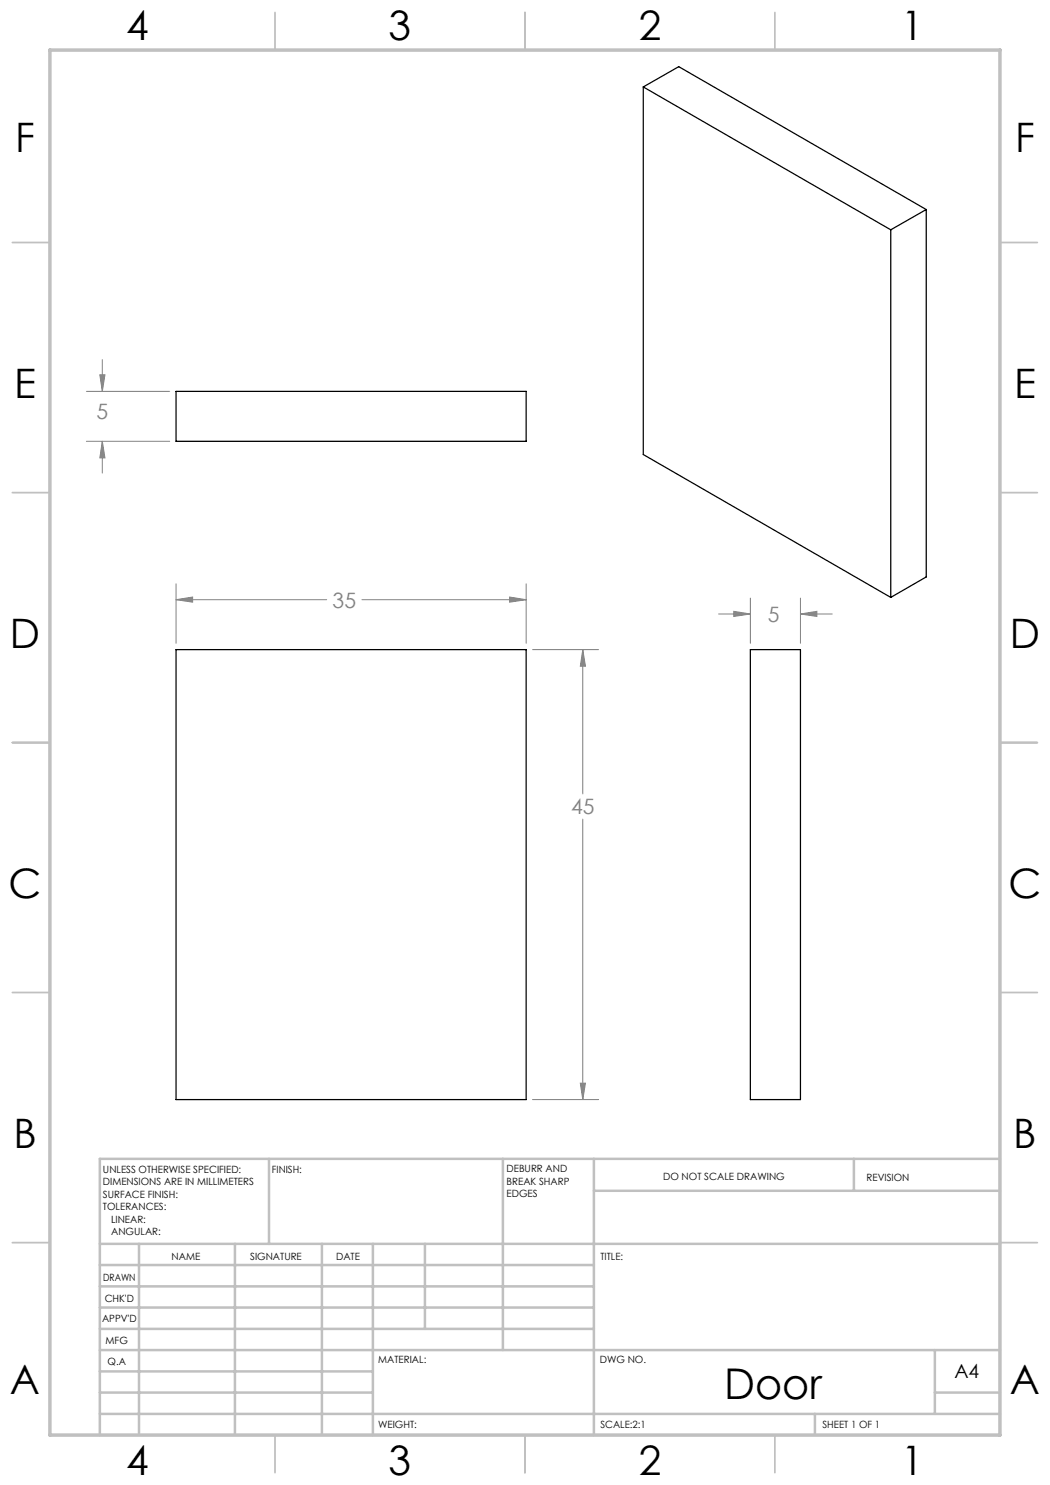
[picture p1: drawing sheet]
<svg xmlns="http://www.w3.org/2000/svg" width="210mm" height="297mm" viewBox="0 0 210 297" stroke-linecap="round" stroke-linejoin="round" font-family="sans-serif">
<g fill="none" stroke="#808080" stroke-width=".2">
<path d="M17.3 78.3h16.6M20 75h1l-.5 3.3zM20.5 71.9v6.4M17.3 88.3h16.6M20.5 88.3l.5 3.3h-1zM20.5 88.3v6.3M35.2 119.9l3.3-.5v1zM35.2 116.8v11.9M35.2 119.9h30.1M72.4 119.9h32.8M101.9 119.4l3.3 .5-3.3 .5zM105.2 116.8v11.9"/>
<path d="M150.1 119.6v9.1M160.1 119.6v9.1M106.5 129.9h13.2M116.6 129.9l.5 3.3h-1zM116.6 129.9v28.9M143.7 122.8h6.4M146.8 122.3l3.3 .5-3.3 .5zM160.1 122.8l3.3-.5v1zM160.1 122.8h6.3M116.6 163.8v56.1M106.5 219.9h13.2M116.1 216.6h1l-.5 3.3z"/>
</g>
<g fill="none" stroke="#c0c0c0" stroke-width=".35">
<path d="M55 2.5v7.5M105 2.5v7.5M155 2.5v7.5M2.5 48.5h7.5M200 48.5h7.5M2.5 98.5h7.5M200 98.5h7.5M2.5 148.5h7.5M200 148.5h7.5M2.5 198.5h7.5M200 198.5h7.5M2.5 248.5h7.5"/>
<path d="M200 248.5h7.5M55 287v7.5M105 287v7.5M155 287v7.5"/>
</g>
<g fill="none" stroke="#c0c0c0" stroke-width=".5">
<path d="M53.8 231.8v17M100.6 231.8v38.2M118.8 231.8v55.2M118.8 238.2h81.2M170.8 231.8v6.4M200 231.8h-180v55.2M20 248.8h180M20 257.3h98.8M20 253h98.8M27.8 248.8v38.2M47 248.8v38.2M64.4 248.8v38.2"/>
<path d="M74.6 248.8v38.2M85 248.8v17M20 265.8h98.8M20 261.5h98.8M20 278.5h54.6M20 274.3h54.6M20 270h180M187 278.5h13M187 270v12.8M20 282.8h180M163 282.8v4.2"/>
</g>
<path d="M10 10h190v277h-190z" fill="none" stroke="#c0c0c0" stroke-width=".7"/>
<path d="M101.9 119.4l3.3 .5-3.3 .5zM35.2 119.9l3.3-.5v1zM116.1 216.6h1l-.5 3.3zM116.6 129.9l.5 3.3h-1zM146.8 122.3l3.3 .5-3.3 .5zM160.1 122.8l3.3-.5v1zM20.5 88.3l.5 3.3h-1zM20 75h1l-.5 3.3z" fill="#808080"/>
<path d="M128.7 17.4l49.5 28.6M128.7 17.4v73.5l49.5 28.6M128.7 17.4l7-4.1 49.5 28.6M178.2 46v73.5M185.2 41.9v73.5l-7 4.1M185.2 41.9l-7 4.1M35.2 78.3h70v10h-70zM35.2 129.9h70v90h-70zM150.1 129.9h10v90h-10z" fill="none" stroke="#000" stroke-width=".25"/>
<text font-size="8.5" x="144.8" y="279.7">Door</text>
<g font-size="8.1">
<text x="25.2" y="8">4</text>
<text x="77.7" y="8">3</text>
<text x="127.7" y="8">2</text>
<text x="180.2" y="8">1</text>
<text x="3" y="30.4">F</text>
<text x="203" y="30.4">F</text>
<text x="2.8" y="79.6">E</text>
<text x="202.8" y="79.6">E</text>
<text x="2" y="129.6">D</text>
<text x="202" y="129.6">D</text>
<text x="1.7" y="179.6">C</text>
<text x="201.7" y="179.6">C</text>
<text x="2.7" y="229.6">B</text>
<text x="202.7" y="229.6">B</text>
<text x="2" y="278.9">A</text>
<text x="202" y="278.9">A</text>
<text x="25.2" y="295">4</text>
<text x="77.7" y="295">3</text>
<text x="127.7" y="295">2</text>
<text x="180.2" y="295">1</text>
</g>
<g font-size="4.2" fill="#808080">
<text x="19.3" y="83.8">5</text>
<text x="66.5" y="121.5">35</text>
<text x="153.6" y="124.4">5</text>
<text x="114.2" y="162.9">45</text>
</g>
<text font-size="3.9" x="190.9" y="275.5">A4</text>
<g font-size="2">
<text x="20.6" y="234.6">UNLESS OTHERWISE SPECIFIED:</text>
<text x="20.6" y="237.1">DIMENSIONS ARE IN MILLIMETERS</text>
<text x="20.6" y="239.6">SURFACE FINISH:</text>
<text x="54.4" y="234.6">FINISH:</text>
<text x="101.3" y="234.5">DEBURR AND</text>
<text x="101.3" y="237">BREAK SHARP</text>
<text x="101.3" y="239.5">EDGES</text>
<text x="132.6" y="236">DO NOT SCALE DRAWING</text>
<text x="173.3" y="236.2">REVISION</text>
<text x="20.6" y="242.1">TOLERANCES:</text>
<text x="22.2" y="244.6">LINEAR:</text>
<text x="22.2" y="247.1">ANGULAR:</text>
<text x="34.3" y="252">NAME</text>
<text x="50" y="251.9">SIGNATURE</text>
<text x="67.2" y="251.9">DATE</text>
<text x="120.1" y="251.9">TITLE:</text>
<text x="20.6" y="256.1">DRAWN</text>
<text x="20.9" y="260.3">CHK'D</text>
<text x="20.4" y="264.4">APPV'D</text>
<text x="21.1" y="268.8">MFG</text>
<text x="21.5" y="273">Q.A</text>
<text x="75.6" y="272.5">MATERIAL:</text>
<text x="120" y="272.5">DWG NO.</text>
<text x="75.6" y="285.5">WEIGHT:</text>
<text x="120.1" y="285.6">SCALE:2:1</text>
<text x="164.5" y="285.6">SHEET 1 OF 1</text>
</g>
</svg>
